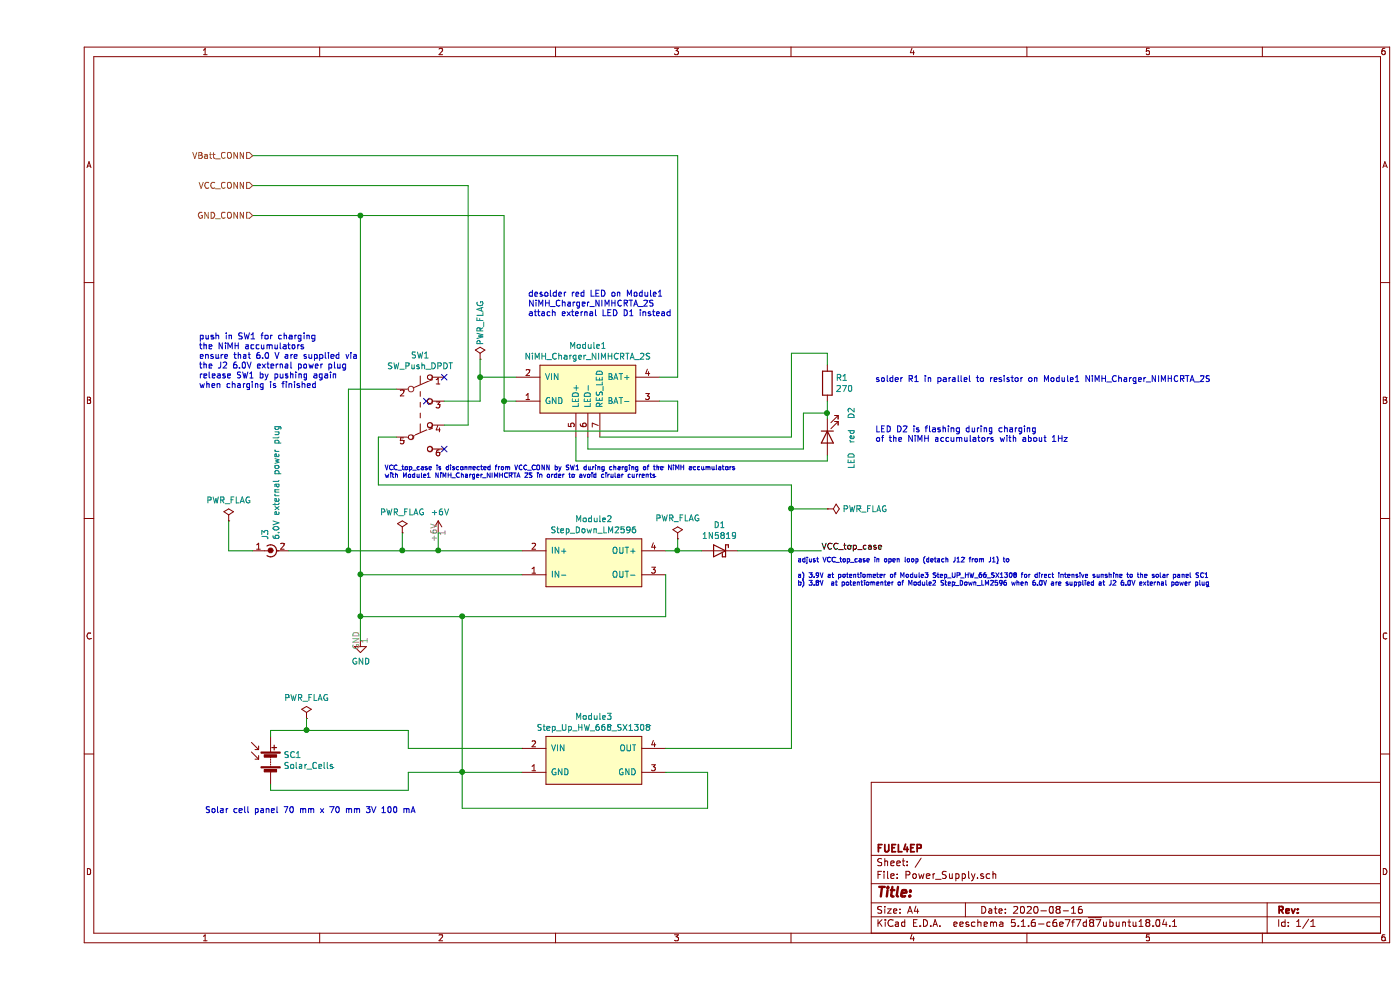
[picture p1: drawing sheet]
EESchema Schematic File Version 4
EELAYER 30 0
EELAYER END
$Descr A4 11693 8268
encoding utf-8
Sheet 1 1
Title ""
Date "2020-08-16"
Rev ""
Comp "FUEL4EP"
Comment1 ""
Comment2 ""
Comment3 ""
Comment4 ""
$EndDescr
$Comp
L HB-UNI-Sensor1-CO2_SCD30:Step_Down_LM2596 Module2
U 1 1
P 4650 4700
AR Path="/5F38115A" Ref="Module2"  Part="1" 
AR Path="/5F37F0F6/5F38115A" Ref="Module2"  Part="1" 
F 0 "Module2" H 4650 5065 50  0000 C CNN
F 1 "Step_Down_LM2596" H 4650 4974 50  0000 C CNN
F 2 "" H 4650 5150 50  0001 C CNN
F 3 "https://www.ti.com/lit/ds/symlink/lm2596.pdf" H 4650 5150 50  0001 C CNN
	1    4650 4700
	1    0    0    -1  
$EndComp
$Comp
L HB-UNI-Sensor1-CO2_SCD30:Step_Up_HW_668_SX1308 Module3
U 1 1
P 4650 6350
F 0 "Module3" H 4650 6715 50  0000 C CNN
F 1 "Step_Up_HW_668_SX1308" H 4650 6624 50  0000 C CNN
F 2 "" H 4650 6850 50  0001 C CNN
F 3 "https://datasheetspdf.com/pdf-file/921054/Suosemi/SX1308/1" H 4650 6850 50  0001 C CNN
	1    4650 6350
	1    0    0    -1  
$EndComp
$Comp
L Diode:1N5819 D1
U 1 1
P 5700 4600
F 0 "D1" H 5700 4817 50  0000 C CNN
F 1 "1N5819" H 5700 4726 50  0000 C CNN
F 2 "Diode_THT:D_DO-41_SOD81_P10.16mm_Horizontal" H 5700 4425 50  0001 C CNN
F 3 "http://www.vishay.com/docs/88525/1n5817.pdf" H 5700 4600 50  0001 C CNN
	1    5700 4600
	-1   0    0    -1  
$EndComp
$Comp
L Switch:SW_Push_DPDT SW1
U 1 1
P 3200 3450
F 0 "SW1" H 3200 3935 50  0000 C CNN
F 1 "SW_Push_DPDT" H 3200 3844 50  0000 C CNN
F 2 "" H 3200 3650 50  0001 C CNN
F 3 "~" H 3200 3650 50  0001 C CNN
	1    3200 3450
	1    0    0    -1  
$EndComp
$Comp
L Device:LED D2
U 1 1
P 6600 3650
F 0 "D2" H 6400 3450 50  0000 C CNN
F 1 "LED  red" H 6700 3450 50  0000 C CNN
F 2 "" H 6600 3650 50  0001 C CNN
F 3 "~" H 6600 3650 50  0001 C CNN
	1    6600 3650
	0    -1   1    0   
$EndComp
$Comp
L Connector:Conn_Coaxial_Power J3
U 1 1
P 1900 4600
F 0 "J3" H 1988 4596 50  0000 L CNN
F 1 "6.0V external power plug" H 1988 4505 50  0000 L CNN
F 2 "" H 1900 4550 50  0001 C CNN
F 3 "~" H 1900 4550 50  0001 C CNN
	1    1900 4600
	0    -1   -1   0   
$EndComp
$Comp
L Device:R R1
U 1 1
P 6600 3200
F 0 "R1" H 6670 3246 50  0000 L CNN
F 1 "270" H 6670 3155 50  0000 L CNN
F 2 "" V 6530 3200 50  0001 C CNN
F 3 "~" H 6600 3200 50  0001 C CNN
	1    6600 3200
	1    0    0    -1  
$EndComp
Text HLabel 1800 1300 0    50   Input ~ 0
VBatt_CONN
Text HLabel 1800 1550 0    50   Input ~ 0
VCC_CONN
Text HLabel 1800 1800 0    50   Input ~ 0
GND_CONN
$Comp
L HB-UNI-Sensor1-CO2_SCD30:NiMH_Charger_NIMHCRTA_2S Module1
U 1 1
P 4600 3250
AR Path="/5F393DEF" Ref="Module1"  Part="1" 
AR Path="/5F37F0F6/5F393DEF" Ref="Module1"  Part="1" 
F 0 "Module1" H 4600 3615 50  0000 C CNN
F 1 "NiMH_Charger_NIMHCRTA_2S" H 4600 3524 50  0000 C CNN
F 2 "" H 4600 3250 50  0001 C CNN
F 3 "https://datasheetspdf.com/pdf-file/1257631/CONSONANCE/CN3085/1" H 4600 3250 50  0001 C CNN
	1    4600 3250
	1    0    0    -1  
$EndComp
Wire Wire Line
	3700 3350 3700 3150
Wire Wire Line
	2700 1800 2700 4800
Wire Wire Line
	4050 4800 2700 4800
Wire Wire Line
	1800 1800 2700 1800
Wire Wire Line
	6600 3350 6600 3450
Wire Wire Line
	4600 3650 4600 3750
Wire Wire Line
	4600 3750 6400 3750
Wire Wire Line
	6400 3750 6400 3450
Wire Wire Line
	6400 3450 6600 3450
Connection ~ 6600 3450
Wire Wire Line
	6600 3450 6600 3500
Wire Wire Line
	4500 3650 4500 3850
Wire Wire Line
	4500 3850 6600 3850
Wire Wire Line
	6600 3850 6600 3800
Wire Wire Line
	6600 3050 6600 2950
Wire Wire Line
	6600 2950 6300 2950
Wire Wire Line
	4700 3650 6300 3650
Wire Wire Line
	6300 2950 6300 3650
Wire Wire Line
	2700 4800 2700 5150
Wire Wire Line
	5250 5150 5250 4800
Connection ~ 2700 4800
$Comp
L power:GND #PWR01
U 1 1
P 2700 5350
F 0 "#PWR01" H 2700 5100 50  0001 C CNN
F 1 "GND" H 2705 5177 50  0000 C CNN
F 2 "" H 2700 5350 50  0001 C CNN
F 3 "" H 2700 5350 50  0001 C CNN
	1    2700 5350
	1    0    0    -1  
$EndComp
Wire Wire Line
	2700 5350 2700 5150
Connection ~ 2700 5150
Wire Wire Line
	4050 6250 3100 6250
Wire Wire Line
	3100 6100 3100 6250
Wire Wire Line
	4050 6450 3550 6450
Wire Wire Line
	3100 6450 3100 6600
Wire Wire Line
	3100 6600 1950 6600
Wire Wire Line
	1950 6600 1950 6550
$Comp
L Device:Solar_Cells SC1
U 1 1
P 1950 6350
F 0 "SC1" H 2058 6396 50  0000 L CNN
F 1 "Solar_Cells" H 2058 6305 50  0000 L CNN
F 2 "" V 1950 6410 50  0001 C CNN
F 3 "~" V 1950 6410 50  0001 C CNN
	1    1950 6350
	1    0    0    -1  
$EndComp
Wire Wire Line
	3100 6100 2250 6100
Wire Wire Line
	1950 6100 1950 6150
Wire Wire Line
	3550 5150 3550 6450
Connection ~ 3550 5150
Wire Wire Line
	3550 5150 5250 5150
Connection ~ 3550 6450
Wire Wire Line
	3550 6450 3100 6450
Wire Wire Line
	3550 6450 3550 6750
Wire Wire Line
	3550 6750 5600 6750
Wire Wire Line
	5600 6750 5600 6450
Wire Wire Line
	5600 6450 5250 6450
Wire Wire Line
	5850 4600 6300 4600
Wire Wire Line
	6300 4600 6300 6250
Wire Wire Line
	5350 1300 5350 3150
Wire Wire Line
	5350 3150 5200 3150
Wire Wire Line
	1800 1300 5350 1300
Wire Wire Line
	4000 3350 3900 3350
Wire Wire Line
	3900 3350 3900 1800
Wire Wire Line
	3900 1800 2700 1800
Connection ~ 2700 1800
Wire Wire Line
	6300 4600 6300 4250
Wire Wire Line
	6300 4050 2850 4050
Wire Wire Line
	2850 4050 2850 3650
Connection ~ 6300 4600
Wire Wire Line
	2850 3650 3000 3650
Wire Wire Line
	3600 3550 3600 1550
Text Label 6550 4600 0    50   ~ 0
VCC_top_case
Wire Wire Line
	6550 4600 6300 4600
Text Notes 2900 4000 0    39   ~ 0
VCC_top_case is disconnected from VCC_CONN by SW1 during charging of the NiMH accumulators\nwith Module1 NiMH_Charger_NIMHCRTA 2S in order to avoid cirular currents
Text Notes 1400 6800 0    50   ~ 0
Solar cell panel 70 mm x 70 mm 3V 100 mA
Text Notes 6350 4900 0    39   ~ 0
adjust VCC_top_case in open loop (detach J12 from J1) to\n\na) 3.9V at potentiometer of Module3 Step_UP_HW_66_SX1308 for direct intensive sunshine to the solar panel SC1\nb) 3.8V  at potentiomenter of Module2 Step_Down_LM2596 when 6.0V are supplied at J2 6.0V external power plug
Text Notes 1350 3250 0    50   ~ 0
push in SW1 for charging\nthe NiMH accumulators\nensure that 6.0 V are supplied via\nthe J2 6.0V external power plug\nrelease SW1 by pushing again\nwhen charging is finished
Text Notes 7000 3700 0    50   ~ 0
LED D2 is flashing during charging\nof the NiMH accumulators with about 1Hz
Text Notes 7000 3200 0    50   ~ 0
solder R1 in parallel to resistor on Module1 NiMH_Charger_NIMHCRTA_2S\n
Text Notes 4100 2650 0    50   ~ 0
desolder red LED on Module1\nNiMH_Charger_NIMHCRTA_2S\nattach external LED D1 instead
$Comp
L power:PWR_FLAG #FLG03
U 1 1
P 3050 4450
F 0 "#FLG03" H 3050 4525 50  0001 C CNN
F 1 "PWR_FLAG" H 3050 4623 50  0000 C CNN
F 2 "" H 3050 4450 50  0001 C CNN
F 3 "~" H 3050 4450 50  0001 C CNN
	1    3050 4450
	1    0    0    -1  
$EndComp
Wire Wire Line
	3050 4450 3050 4600
Connection ~ 3050 4600
Wire Wire Line
	3050 4600 2600 4600
$Comp
L power:+6V #PWR02
U 1 1
P 3350 4450
F 0 "#PWR02" H 3350 4300 50  0001 C CNN
F 1 "+6V" H 3365 4623 50  0000 C CNN
F 2 "" H 3350 4450 50  0001 C CNN
F 3 "" H 3350 4450 50  0001 C CNN
	1    3350 4450
	1    0    0    -1  
$EndComp
Wire Wire Line
	3350 4450 3350 4600
Wire Wire Line
	3050 4600 3350 4600
$Comp
L power:PWR_FLAG #FLG02
U 1 1
P 2250 6000
F 0 "#FLG02" H 2250 6075 50  0001 C CNN
F 1 "PWR_FLAG" H 2250 6173 50  0000 C CNN
F 2 "" H 2250 6000 50  0001 C CNN
F 3 "~" H 2250 6000 50  0001 C CNN
	1    2250 6000
	1    0    0    -1  
$EndComp
Wire Wire Line
	2250 6000 2250 6100
Connection ~ 2250 6100
Wire Wire Line
	2250 6100 1950 6100
Wire Wire Line
	3900 3350 3900 3600
Connection ~ 3900 3350
NoConn ~ 3400 3750
NoConn ~ 3400 3150
Wire Wire Line
	3600 3550 3400 3550
$Comp
L power:PWR_FLAG #FLG01
U 1 1
P 1600 4350
F 0 "#FLG01" H 1600 4425 50  0001 C CNN
F 1 "PWR_FLAG" H 1600 4523 50  0000 C CNN
F 2 "" H 1600 4350 50  0001 C CNN
F 3 "~" H 1600 4350 50  0001 C CNN
	1    1600 4350
	1    0    0    -1  
$EndComp
Wire Wire Line
	1800 4600 1600 4600
Wire Wire Line
	1600 4600 1600 4350
$Comp
L power:PWR_FLAG #FLG06
U 1 1
P 5350 4500
F 0 "#FLG06" H 5350 4575 50  0001 C CNN
F 1 "PWR_FLAG" H 5350 4673 50  0000 C CNN
F 2 "" H 5350 4500 50  0001 C CNN
F 3 "~" H 5350 4500 50  0001 C CNN
	1    5350 4500
	1    0    0    -1  
$EndComp
$Comp
L power:PWR_FLAG #FLG07
U 1 1
P 6600 4250
F 0 "#FLG07" H 6600 4325 50  0001 C CNN
F 1 "PWR_FLAG" V 6600 4378 50  0000 L CNN
F 2 "" H 6600 4250 50  0001 C CNN
F 3 "~" H 6600 4250 50  0001 C CNN
	1    6600 4250
	0    1    1    0   
$EndComp
Wire Wire Line
	6600 4250 6300 4250
Connection ~ 6300 4250
Wire Wire Line
	6300 4250 6300 4050
Wire Wire Line
	5350 4500 5350 4600
Wire Wire Line
	5250 4600 5350 4600
Connection ~ 5350 4600
Wire Wire Line
	5350 4600 5550 4600
Wire Wire Line
	3700 3350 3400 3350
Wire Wire Line
	4000 3150 3700 3150
Wire Wire Line
	5250 6250 6300 6250
NoConn ~ 3250 3350
$Comp
L power:PWR_FLAG #FLG05
U 1 1
P 3700 3000
F 0 "#FLG05" H 3700 3075 50  0001 C CNN
F 1 "PWR_FLAG" V 3700 3300 50  0000 C CNN
F 2 "" H 3700 3000 50  0001 C CNN
F 3 "~" H 3700 3000 50  0001 C CNN
	1    3700 3000
	1    0    0    -1  
$EndComp
Wire Wire Line
	3700 3000 3700 3150
Connection ~ 3700 3150
Wire Wire Line
	5350 3600 5350 3350
Wire Wire Line
	3900 3600 5350 3600
Wire Wire Line
	5350 3350 5200 3350
Wire Wire Line
	2700 5150 3550 5150
Wire Wire Line
	3350 4600 4050 4600
Connection ~ 3350 4600
Wire Wire Line
	1800 1550 3600 1550
Wire Wire Line
	2600 3250 2600 4600
Wire Wire Line
	2600 3250 3000 3250
Connection ~ 2600 4600
Wire Wire Line
	2600 4600 2100 4600
$EndSCHEMATC
